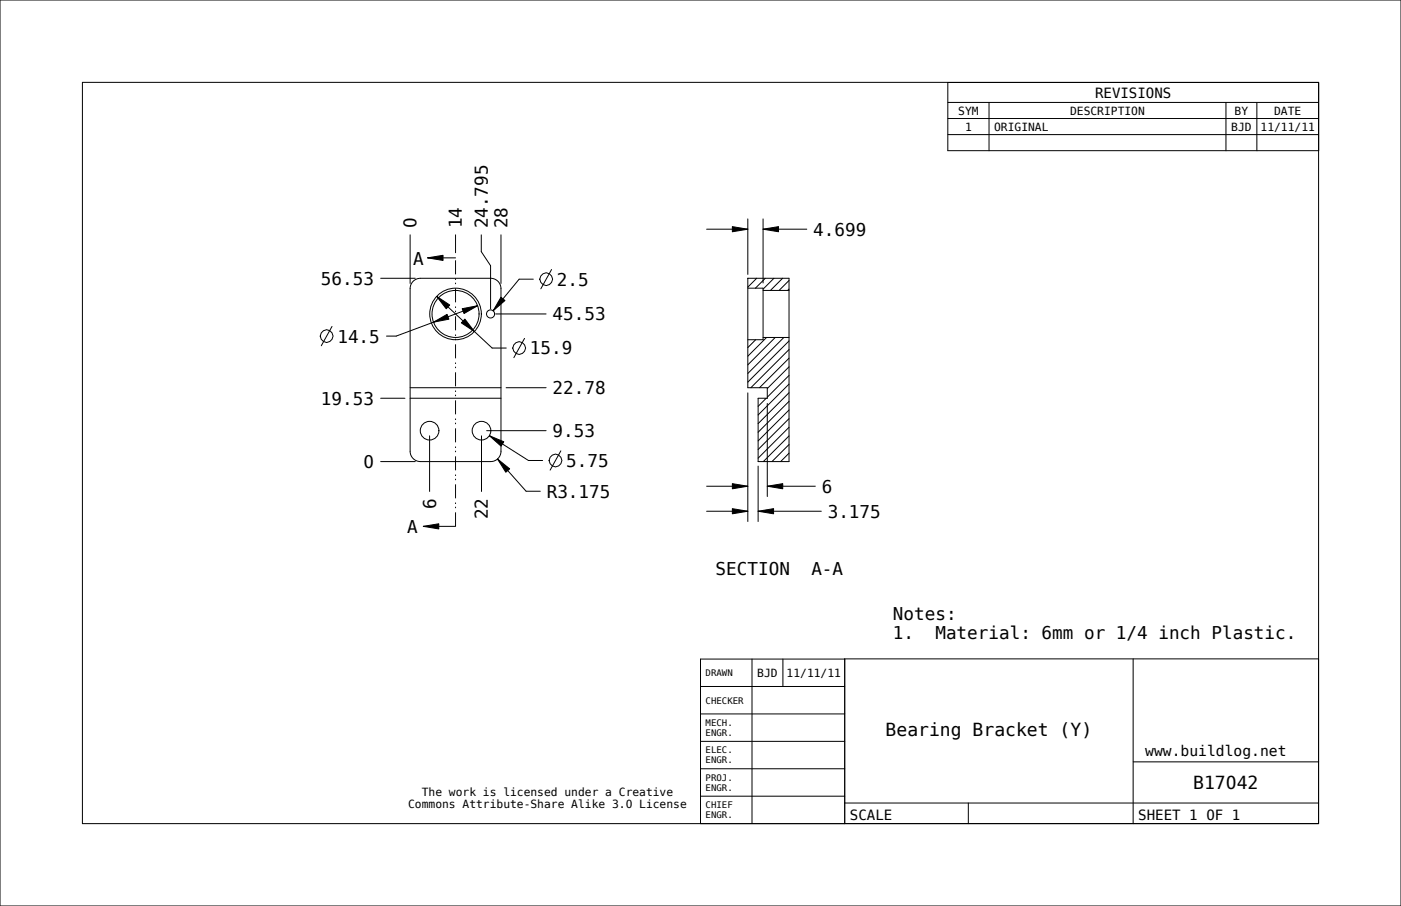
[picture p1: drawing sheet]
<svg xmlns="http://www.w3.org/2000/svg" width="432mm" height="279mm" viewBox="0 0 432 279" stroke-linecap="round" stroke-linejoin="round" font-family="sans-serif">
<g fill="#000">
<path d="M131.8 79.5l4.7-.8v1.6zM225.7 69.9l4.8 .8-4.8 .8zM235.2 70.7l4.7-.8v1.6zM133.6 99.4l4.2-2.5 .6 1.5zM134.6 91.4l4 2.7-1.1 1.1zM142.5 95.2l4.7-.9-4.2 2.4zM154.4 91.7l1.2 1-3.6 3.2zM143.3 98.4l2.9 3.8-4-2.6zM150.8 134.4l4.5 1.8-.9 1.4zM153.3 141.5l3.8 3.1-1.2 1zM225.7 156.9l4.8 .8-4.8 .8zM225.7 149.2l4.8 .7-4.8 .8z"/>
<path d="M233.7 157.7l4.7-.8v1.6zM236.5 149.9l4.7-.7v1.5zM130.5 162.3l4.7-.8v1.6z"/>
</g>
<g fill="none" stroke="#000" stroke-width=".31">
<path d="M0 0h431.8v279.4h-431.8zM292.1 31.6h114.3M292.1 36.6h114.3M304.8 31.6v14.9M377.9 31.6v14.9M387.4 31.6v14.9M406.4 25.4v228.6h-381v-228.6h381v21.1h-114.3v-21.1M292.1 41.5h114.3M126.4 72.4v15M131.8 79.5l4.7-.8v1.6zM131.8 79.5h8.6M140.4 72.4v5.5"/>
<path d="M148.3 72.4v5.2l2.9 4.3v13.3M154.4 72.4v15M217.8 70.7h12.7M225.7 69.9l4.8 .8-4.8 .8zM230.5 67.5v17.1M235.2 70.7l4.7-.8v1.6zM235.2 67.5v19.8M235.2 70.7h13.5M117.3 85.8h10.7M127.3 86.7a3.2 3.2 0 0 1 2.3-.9h21.6a3.2 3.2 0 0 1 3.2 3.2v50.2a3.2 3.2 0 0 1-3.2 3.1h-21.6a3.2 3.2 0 0 1-3.2-3.1v-50.2a3.2 3.2 0 0 1 .9-2.3zM133.6 99.4l4.2-2.5 .6 1.5zM134.6 91.4l4 2.7-1.1 1.1z"/>
<path d="M134.6 91.4l17.1 15.9h4.3M142.5 95.2l4.7-.9-4.2 2.4zM143.3 98.4l2.9 3.8-4-2.6zM147.2 94.3l-25.1 9.3h-3M152.8 96.8h15.5M154.4 91.7l1.2 1-3.6 3.2zM164.4 86.1h-4.4l-8 9.8M170 83.1l-3.3 6M230.5 85.8h12.7v56.5h-9.5v-19.5h2.8v-3.2h-6zM230.5 88.9h4.7v15.9h-4.7M230.6 85.8l-.1 .1M233.2 85.8l-2.7 2.8"/>
<path d="M235.2 89.6h8M235.9 85.8l-3.1 3.1M238.5 85.8l-3.3 3.4M241.2 85.8l-3.7 3.8M243.2 86.5l-3.1 3.1M243.2 89.2l-.4 .4M102.3 100.7l-3.3 5.9M126.4 119.6h28M156 119.6h12.3M161.7 104.4l-3.3 5.9M232.9 104.8l-2.4 2.4M235.2 104.1h8"/>
<path d="M236.3 104.1l-5.8 5.8M238.9 104.1l-8.4 8.4M241.6 104.1l-11.1 11.1M243.2 110.5l-9.1 9.1M243.2 107.8l-11.8 11.8M243.2 105.1l-12.7 12.7M243.2 118.5l-9.5 9.5M243.2 113.1l-6.7 6.7M243.2 115.8l-6.7 6.7M117.3 122.8h7.5M126.4 122.8h28M132.4 134.4v17.2"/>
<path d="M148.4 134.4v17.2M150 132.8h18.3M150.8 134.4l4.5 1.8-.9 1.4zM150.8 134.4l12.1 7.6h4.3M172.9 139l-3.3 6M230.5 121.2v39.6M236.2 122.8l-2.5 2.5M236.5 124.4v28.7M243.2 134.4l-7.9 7.9M243.2 137.1l-5.3 5.2M243.2 139.8l-2.6 2.5M243.2 121.1l-9.5 9.5"/>
<path d="M243.2 123.8l-9.5 9.5M243.2 126.4l-9.5 9.6M243.2 129.1l-9.5 9.5M243.2 131.8l-9.5 9.5M117.3 142.3h10.7M153.3 141.5l3.8 3.1-1.2 1zM153.3 141.5l8.9 10h4.3M217.8 157.7h12.7M217.8 149.9h12.7M225.7 156.9l4.8 .8-4.8 .8zM225.7 149.2l4.8 .7-4.8 .8zM233.7 157.7l4.7-.8v1.6z"/>
<path d="M233.7 157.7h19.4M233.7 143.7v17.1M236.5 149.9l4.7-.7v1.5zM236.5 149.9h14.8M130.5 162.3l4.7-.8v1.6zM130.5 162.3h9.9M215.9 211.7h44.5M231.8 203.2v50.8M241.3 203.2v8.5M260.4 203.2h-44.5v50.8M349.2 203.2v50.8M406.4 203.2h-146.1l.1 50.8"/>
<path d="M215.9 237.1h44.5M215.9 228.6h44.5M215.9 220.2h44.5M349.2 234.9h57.2M215.9 245.5h44.5M260.3 247.6h146.1M298.4 247.6v6.4"/>
<circle cx="140.4" cy="96.8" r="7.3"/>
<circle cx="140.4" cy="96.8" r="8"/>
<circle cx="168.3" cy="86.1" r="1.95"/>
<circle cx="100.6" cy="103.6" r="1.95"/>
<circle cx="160" cy="107.3" r="1.95"/>
<circle cx="132.4" cy="132.8" r="2.88"/>
<circle cx="148.4" cy="132.8" r="2.88"/>
<circle cx="171.2" cy="142" r="1.95"/>
</g>
<path d="M140.4 162.3v-82.8" fill="none" stroke="#000" stroke-width=".31" stroke-dasharray="4.3 1.3 .4 .9 .4 1.3" stroke-linecap="butt"/>
<!-- layer: 02___PRT_ALL_AXES -->
<circle cx="151.2" cy="96.8" r="1.25" fill="none" stroke="#000" stroke-width=".31"/>
<g font-size="5.6">
<text x="273" y="226.9">Bearing Bracket (Y)</text>
<text x="367.8" y="243.3">B17042</text>
</g>
<g font-size="5.4">
<text x="128.4" y="70.4" transform="rotate(-90 128.4 70.4)">0</text>
<text x="142.4" y="70.4" transform="rotate(-90 142.4 70.4)">14</text>
<text x="150.3" y="70.4" transform="rotate(-90 150.3 70.4)">24.795</text>
<text x="156.4" y="70.4" transform="rotate(-90 156.4 70.4)">28</text>
<text x="250.6" y="72.7">4.699</text>
<text x="127.3" y="81.7">A</text>
<text x="98.9" y="87.8">56.53</text>
<text x="171.6" y="88.1">2.5</text>
<text x="170.3" y="98.8">45.53</text>
<text x="104" y="105.6">14.5</text>
<text x="163.3" y="109.3">15.9</text>
<text x="98.9" y="124.8">19.53</text>
<text x="170.3" y="121.6">22.78</text>
<text x="170.3" y="134.8">9.53</text>
<text x="174.5" y="144">5.75</text>
<text x="112.1" y="144.3">0</text>
<text x="168.5" y="153.5">R3.175</text>
<text x="253.3" y="151.9">6</text>
<text x="134.4" y="156.8" transform="rotate(-90 134.4 156.8)">6</text>
<text x="150.4" y="160.1" transform="rotate(-90 150.4 160.1)">22</text>
<text x="255.1" y="159.6">3.175</text>
<text x="125.5" y="164.3">A</text>
<text x="220.6" y="177.4">SECTION</text>
<text x="250.1" y="177.4">A-A</text>
<text x="275.2" y="191.1">Notes:</text>
<text x="275.2" y="197.1">1.</text>
<text x="288.3" y="197.1">Material: 6mm or 1/4 inch Plastic.</text>
</g>
<text font-size="4.5" x="353" y="233">www.buildlog.net</text>
<g font-size="4.3">
<text x="337.5" y="30.1">REVISIONS</text>
<text x="261.9" y="252.8">SCALE</text>
<text x="350.8" y="252.8">SHEET 1 OF 1</text>
</g>
<g font-size="3.5">
<text x="295.3" y="35.3">SYM</text>
<text x="329.8" y="35.3">DESCRIPTION</text>
<text x="380.5" y="35.3">BY</text>
<text x="392.7" y="35.3">DATE</text>
<text x="297.4" y="40.3">1</text>
<text x="306.4" y="40.3">ORIGINAL</text>
<text x="379.5" y="40.3">BJD</text>
<text x="388.5" y="40.3">11/11/11</text>
<text x="233.4" y="208.7">BJD</text>
<text x="242.4" y="208.7">11/11/11</text>
<text x="130" y="245.3">The work is licensed under a Creative</text>
<text x="125.8" y="249.1">Commons Attribute-Share Alike 3.0 License</text>
</g>
<g font-size="2.8">
<text x="217.5" y="208.5">DRAWN</text>
<text x="217.5" y="217">CHECKER</text>
<text x="217.5" y="223.9">MECH.</text>
<text x="217.5" y="226.9">ENGR.</text>
<text x="217.5" y="232.3">ELEC.</text>
<text x="217.5" y="235.4">ENGR.</text>
<text x="217.5" y="240.8">PROJ.</text>
<text x="217.5" y="243.9">ENGR.</text>
<text x="217.5" y="249.3">CHIEF</text>
<text x="217.5" y="252.3">ENGR.</text>
</g>
</svg>
